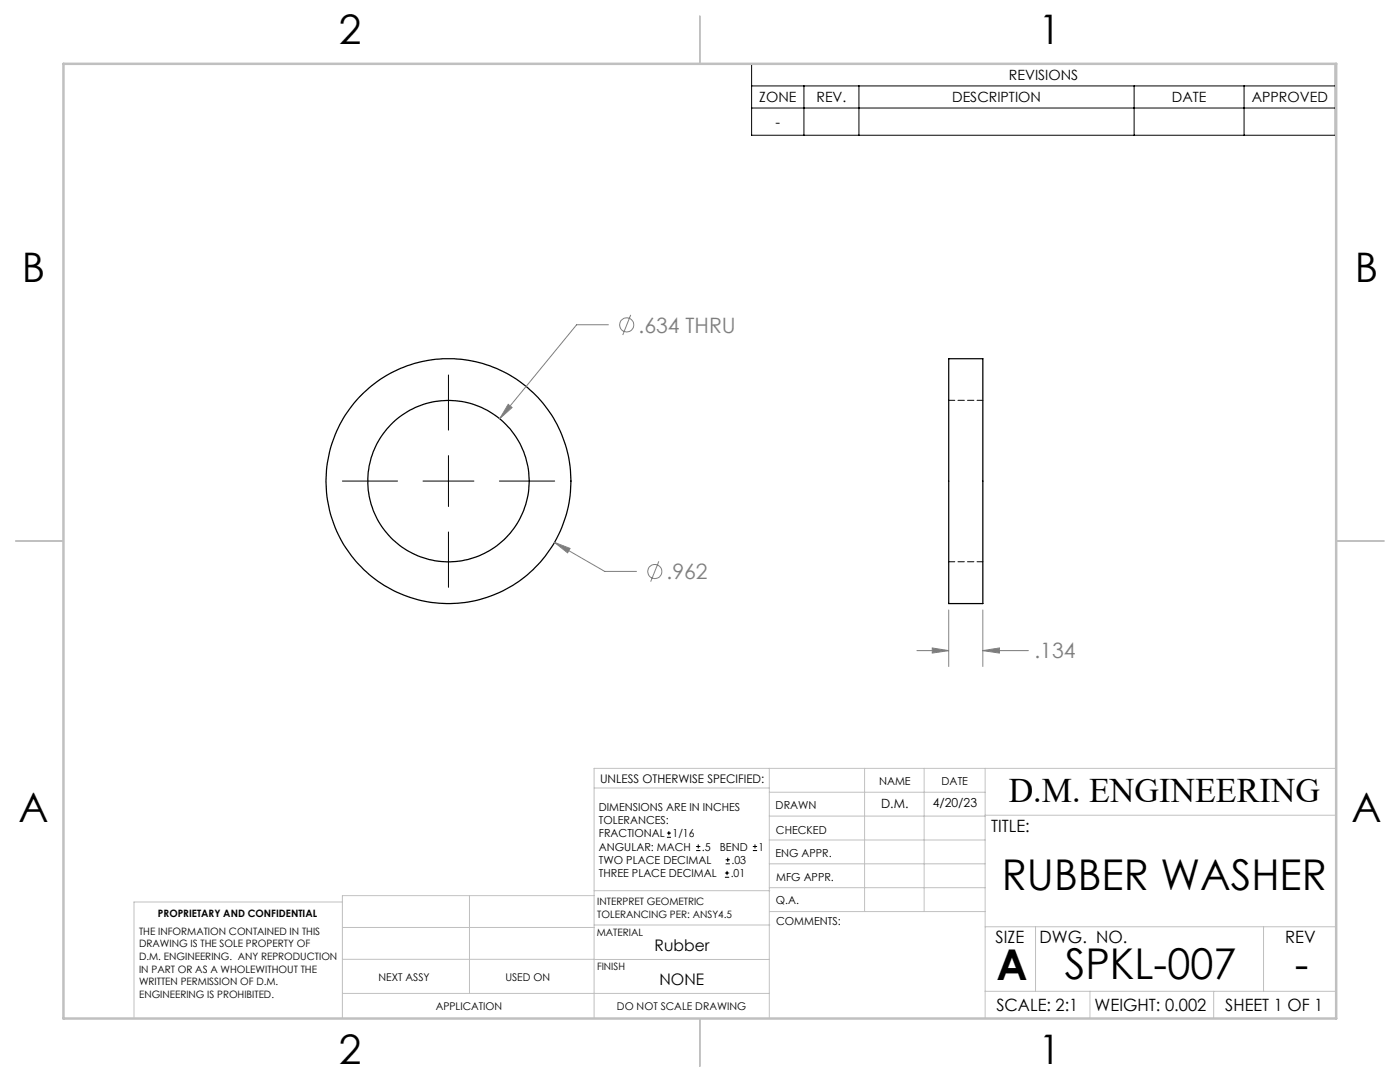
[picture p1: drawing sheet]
<svg xmlns="http://www.w3.org/2000/svg" width="279mm" height="216mm" viewBox="0 0 279 216" stroke-linecap="round" stroke-linejoin="round" font-family="sans-serif">
<g fill="none" stroke="#000" stroke-width=".25">
<path d="M189.3 71.6h6.8v48.8h-6.8z"/>
<circle cx="89.5" cy="96" r="16.1"/>
<circle cx="89.5" cy="96" r="24.4"/>
</g>
<path d="M196.2 79.9h-6.8M189.4 112.1h6.8" fill="none" stroke="#000" stroke-width=".2" stroke-dasharray="1.3 .6" stroke-dashoffset=".1"/>
<g fill="none" stroke="#808080" stroke-width=".2">
<path d="M121.4 64.8h-6.3l-15.4 18.7M125.9 62.8l-1.6 4.1M101.4 80.7l.8 .6-2.5 2.2zM110.7 108.2l3.1 1.2-.5 .9zM110.7 108.2l10 5.8h6.3M131.5 112l-1.6 4.1M183 129.8h6.3M186.1 129.3l3.2 .5-3.2 .5zM189.3 121.7v11.3M196.1 129.8l3.4-.5v1zM196.1 121.7v11.3M196.1 129.8h9.1"/>
<circle cx="125.1" cy="64.8" r="1.41"/>
<circle cx="130.7" cy="114" r="1.41"/>
</g>
<g fill="none" stroke="#000" stroke-width=".2">
<path d="M150 12.7h116.5v14.3h-116.5zM150 17.1h116.5M160.4 17.1v9.9M171.4 17.1v9.9M226.3 17.1v9.9M248.3 17.1v9.9M150 21.6h116.5M89.5 74.8v11M68.3 96h11M84.4 96h10.2M89.5 90.9v10.2M99.7 96h11"/>
<path d="M89.5 106.2v11M133.1 167.1h.8M133.1 166.2h.8M133.5 165.8v.9M138.9 169.7h.9M138.9 168.9h.9M139.3 168.5v.8M144.7 175h.8M144.7 174.2h.8M144.8 172.4h.9M144.8 171.6h.9M145.1 173.8v.8"/>
<path d="M145.2 171.1v.9M150.2 169.7h.9M150.2 168.9h.9M150.7 168.5v.8"/>
</g>
<g fill="none" stroke="#c0c0c0" stroke-width=".2">
<path d="M118.6 157.2h34.9M153.5 153.3v49.9M153.5 158.1h43.1M172.5 153.3v28.6M184.4 153.3v28.6M196.6 153.3v49.9M266.7 153.3h-148.1v49.9M68.3 180h-41.6v23.2M93.7 178.7v19.5M118.6 178.7h-50.3v24.5M118.6 177.7h35M153.5 167.6h43.1"/>
<path d="M153.5 162.8h43.1M153.5 172.4h43.1M153.5 177.1h43.1M196.6 162.7h70.1M68.3 198.2h85.2M68.3 191.4l85.2 .1M68.3 185.1h50.3M118.6 184.6h35M153.6 181.9h43M196.6 197.8h70.1M196.6 184.9h70.1M206.7 184.9v12.9"/>
<path d="M217.5 197.8v5.4M242.2 197.8v5.4M252.2 184.9v12.9"/>
</g>
<path d="M139.7 3.2v9.5M3.1 107.9h9.6M266.7 107.9h9.5M139.7 203.2v9.6" fill="none" stroke="#c0c0c0" stroke-width=".25"/>
<path d="M12.7 12.7h254v190.5h-254z" fill="none" stroke="#c0c0c0" stroke-width=".5"/>
<path d="M101.4 80.7l-1.7 2.8 2.5-2.2zM110.7 108.2l2.6 2.1 .5-.9zM186.1 129.3l3.2 .5-3.2 .5zM196.1 129.8l3.4-.5v1z" fill="#808080"/>
<g font-size="8.5">
<text x="199.9" y="177.6">RUBBER WASHER</text>
<text x="198.9" y="195.5">A</text>
<text x="212.5" y="195.4">SPKL-007</text>
<text x="258.4" y="195.4">-</text>
</g>
<g font-size="8.1">
<text x="67.6" y="8.9">2</text>
<text x="207.3" y="8.9">1</text>
<text x="4.4" y="56.2">B</text>
<text x="270.4" y="56.2">B</text>
<text x="3.7" y="164.1">A</text>
<text x="269.7" y="164.1">A</text>
<text x="67.6" y="212.4">2</text>
<text x="207.3" y="212.4">1</text>
</g>
<text font-size="6.9" x="201.3" y="160.1">D.M. ENGINEERING</text>
<g font-size="4.2" fill="#808080">
<text x="127.4" y="66.4">.634 THRU</text>
<text x="133" y="115.6">.962</text>
<text x="206.4" y="131.4">.134</text>
</g>
<g font-size="3.4">
<text x="197.8" y="166">TITLE:</text>
<text x="198.7" y="188.1">SIZE</text>
<text x="207.5" y="188.1">DWG. NO.</text>
<text x="256.5" y="188.2">REV</text>
<text x="198.8" y="201.7">SCALE: 2:1</text>
<text x="218.4" y="201.7">WEIGHT: 0.002</text>
<text x="244.5" y="201.7">SHEET 1 OF 1</text>
</g>
<g font-size="3.2">
<text x="130.6" y="189.8">Rubber</text>
<text x="131.6" y="196.6">NONE</text>
</g>
<g font-size="2.8">
<text x="201.3" y="16">REVISIONS</text>
<text x="151.5" y="20.4">ZONE</text>
<text x="162.9" y="20.4">REV.</text>
<text x="190" y="20.4">DESCRIPTION</text>
<text x="233.9" y="20.4">DATE</text>
<text x="249.8" y="20.4">APPROVED</text>
<text x="154.8" y="25.3">-</text>
</g>
<g font-size="2.5">
<text x="175.9" y="161.3">D.M.</text>
<text x="186.1" y="161">4/20/23</text>
</g>
<text font-size="2.4" x="119.8" y="156.2">UNLESS OTHERWISE SPECIFIED:</text>
<g font-size="2.2">
<text x="119.5" y="161.8">DIMENSIONS ARE IN INCHES</text>
<text x="154.8" y="161.4">DRAWN</text>
<text x="175.4" y="156.6">NAME</text>
<text x="187.9" y="156.7">DATE</text>
<text x="119.5" y="164.4">TOLERANCES:</text>
<text x="119.5" y="167.1">FRACTIONAL</text>
<text x="134.2" y="167.1">1/16</text>
<text x="154.9" y="166.3">CHECKED</text>
<text x="119.5" y="172.4">TWO PLACE DECIMAL</text>
<text x="119.5" y="169.7">ANGULAR: MACH</text>
<text x="140.1" y="169.7">.5</text>
<text x="143.6" y="169.7">BEND</text>
<text x="146" y="172.4">.03</text>
<text x="151.4" y="169.7">1</text>
<text x="154.8" y="171">ENG APPR.</text>
<text x="119.5" y="175">THREE PLACE DECIMAL</text>
<text x="145.8" y="175">.01</text>
<text x="154.9" y="175.7">MFG APPR.</text>
<text x="154.9" y="180.4">Q.A.</text>
<text x="154.9" y="184.6">COMMENTS:</text>
</g>
<g font-size="2.1">
<text x="75.5" y="195.7">NEXT ASSY</text>
<text x="100.9" y="195.7">USED ON</text>
<text x="86.9" y="201.5">APPLICATION</text>
<text x="123.1" y="201.6">DO NOT SCALE DRAWING</text>
</g>
<g font-size="2">
<text x="31.5" y="182.9">PROPRIETARY AND CONFIDENTIAL</text>
<text x="119.2" y="180.6">INTERPRET GEOMETRIC</text>
<text x="119.2" y="183.1">TOLERANCING PER: ANSY4.5</text>
<text x="27.8" y="186.5">THE INFORMATION CONTAINED IN THIS</text>
<text x="27.8" y="189">DRAWING IS THE SOLE PROPERTY OF</text>
<text x="27.8" y="191.6">D.M. ENGINEERING. ANY REPRODUCTION</text>
<text x="119.1" y="186.7">MATERIAL</text>
<text x="27.8" y="194.1">IN PART OR AS A WHOLEWITHOUT THE</text>
<text x="27.8" y="196.6">WRITTEN PERMISSION OF D.M.</text>
<text x="119.1" y="193.5">FINISH</text>
<text x="27.8" y="199.1">ENGINEERING IS PROHIBITED.</text>
</g>
</svg>
